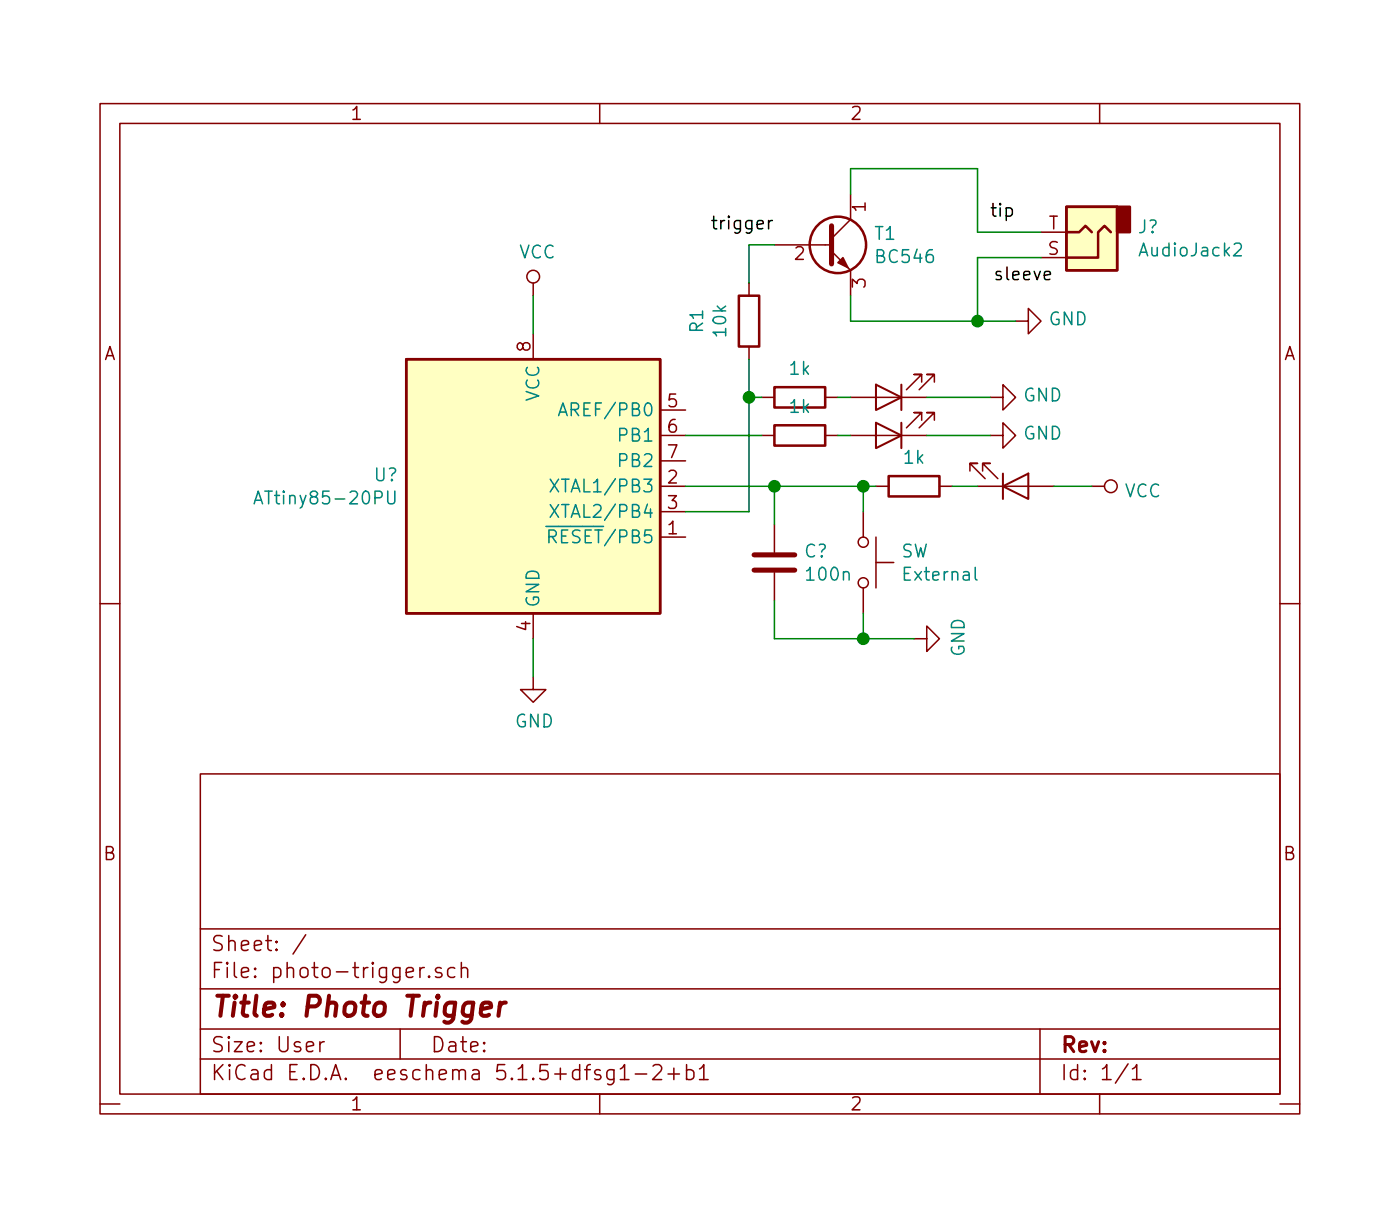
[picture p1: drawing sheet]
<svg xmlns="http://www.w3.org/2000/svg" width="140mm" height="121mm" viewBox="0 0 140 121" stroke-linecap="round" stroke-linejoin="round" font-family="sans-serif">
<g fill="none" stroke="#840000" stroke-width=".15">
<path d="M10 10.4h120v100.9h-120zM12 12.3h116v97.1h-116zM60 10.4v1.9M85.1 19.4v2.5l-1.9 1.9M110 10.4v1.9M53.3 28.3v1.3M53.3 33.4v2.5M74.9 28.3v1.3M74.9 34.6v1.3M76.2 39.7h1.3M77.5 24.5h5.7M82.5 39.7h1.3"/>
<path d="M83.2 25.1l1.9 1.9v2.6M85.1 39.7h7.6M92.2 38.2v-.8h-.8h.8l-1.5 1.6M93.5 38.2v-.8h-.8h.8l-1.6 1.6M99.1 39.7h1.2v-1.3l1.3 1.3-1.3 1.3v-1.3M101.6 32.1h1.3v-1.3l1.2 1.3-1.2 1.3v-1.3M104.1 25.7h2.6M104.1 23.2h2.6M66 48.6h2.6M66 43.5h2.6M66 53.7h2.6M66 51.1h2.6"/>
<path d="M66 41h2.6M66 46.1h2.6M76.2 43.5h1.3M77.5 52.4v2.8M77.5 57.2v2.8M82.5 43.5h1.3M85.1 43.5h7.6M86.4 51.1v2.6M86.4 58.8v2.5M87.6 48.6h1.3M87.6 56.2h1.8M87.6 53.7v5.1"/>
<path d="M92.2 42v-.8h-.8h.8l-1.5 1.6M93.5 42v-.8h-.8h.8l-1.6 1.6M94 48.6h1.2M97 47.1v-.8h.8h-.8l1.6 1.5M97.8 48.6h7.6M98.3 47.1v-.8h.8h-.8l1.5 1.5M99.1 43.5h1.2v-1.2l1.3 1.2-1.3 1.3v-1.3M109.2 48.6h1.3M10 60.3h2M20 77.4h108v32h-108zM53.3 67.7v1.2h1.3l-1.3 1.3-1.2-1.3h1.2M53.3 61.3v2.5"/>
<path d="M91.4 63.8h1.3v-1.2l1.3 1.2-1.3 1.3v-1.3M128 60.3h2M20 98.9h108M20 92.9h108M30.6 93.4l-1.3 2M42 96.7v1M42.4 96.7a.37 .37 0 0 0-.4 .3M42.9 97.6h.1l-.1 .1-.1-.1h.1v.1M44.1 96.8a.37 .37 0 0 0-.5 .1v.1a.54 .54 0 0 0 .5 .3l.1 .1-.1 .2-.1 .1-.4-.1M45.5 96.8a.5 .5 0 0 0-.6 0l-.1 .6a.47 .47 0 0 0 .6 .3l.1-.1M46.2 96.8a.38 .38 0 0 1 .6 .1v.8M46.2 96.2v1.5"/>
<path d="M10 110.4h2M20 105.9h108M20 102.9h108M32 104.1v1M32.4 104.1l-.2 .1-.2 .2M40 102.9v3M60 109.4v1.9M61.4 106.9v1.2a.42 .42 0 0 1-.6 .3M61.4 107a.48 .48 0 0 0-.6 .1l-.1 .1 .1 .6a.48 .48 0 0 0 .6 0M62.1 106.9l.4-.5v1.5M62.1 107.9h.8M63.6 107.4h1.1"/>
<path d="M65.3 106.6l.3-.2 .4 .1a.37 .37 0 0 1 .1 .6l-.8 .8h.9M66.8 107.4h1.2M67.4 106.8v1.1M68.7 107a.48 .48 0 0 1 .7 .2v.4a.48 .48 0 0 1-.7 .2M68.7 106.4v1.5M70 106.9l.4-.5v1.5M70 107.9h.8M104 102.9v6.5M110 109.4v1.9M112.9 106.3l-1.3 2M113.3 106.9l.3-.3 .1-.2v1.5M113.3 107.9h.8"/>
<path d="M128 110.4h2"/>
<circle cx="53.3" cy="27.7" r=".63"/>
<circle cx="86.4" cy="54.2" r=".51"/>
<circle cx="86.4" cy="58.3" r=".51"/>
<circle cx="111.1" cy="48.6" r=".63"/>
</g>
<path d="M48.1 100.9l1-.2v-.4l-.2-.1-.6 .1-.1 .2-.1 .8 .1 .1 .1 .1h.4l.2-.1M50 100.2l-.1 1.3M50.6 100.2a.54 .54 0 0 0-.6 .4" fill="none" stroke="#840000" stroke-width=".41"/>
<g fill="#ffffc2" stroke="#ffffc2" stroke-width=".1">
<path d="M106.7 20.7h5.1v6.3h-5.1z"/>
<path d="M40.6 35.9h25.4v25.4h-25.4z"/>
</g>
<g fill="none" stroke="#840000" stroke-width=".25">
<path d="M40.6 35.9h25.4v25.4h-25.4zM73.9 29.6h2v5h-2zM77.5 38.7h5v2h-5zM106.7 20.7h5.1v6.3h-5.1zM106.7 23.2h1.2l.7-.6 .6 .6M111.1 23.2l-.6-.6-.6 .6v2.5h-3.2M77.5 42.5h5v2h-5zM88.9 47.6h5.1v2h-5.1z"/>
<circle cx="83.8" cy="24.5" r="2.82"/>
</g>
<path d="M111.8 20.7h1.2v2.5h-1.2z" fill="#840000" stroke="#840000" stroke-width=".25"/>
<g fill="none" stroke="#008484" stroke-width=".15">
<path d="M123.5 24.4l.1-.1h.4l.1 .1 .1 .3-.1 .2-.7 .7h.8M25.4 50.4l.4-1.3 .5 1.3M25.5 50h.6M38.8 49.1v1l.2 .3 .4-.1 .1-.2v-1M54.6 52.6h1.3M54.9 53.6h.5a.34 .34 0 0 0 .3-.3 .34 .34 0 0 0-.3-.3h-.5v1.2M55 47.9l.9 1.3M55 50.4l.9 1.3M55.2 53.6l.5 .6M55.9 41.5l.4-1.2 .4 1.2M55.9 47.9l-.9 1.3M55.9 50.4l-.9 1.3"/>
<path d="M56 41.2h.6M97.6 56.7v1.1l.1 .2"/>
</g>
<path d="M87.6 38.4l2.6 1.3-2.6 1.3zM90.2 38.4v2.6M87.6 42.3l2.6 1.2-2.6 1.3zM90.2 42.3v2.5M100.3 48.6l2.6-1.3v2.6zM100.3 47.3v2.6" fill="none" stroke="#840000" stroke-width=".2"/>
<path d="M83.2 22.6v3.8M75.4 57h4.1M75.4 55.5h4.1" fill="none" stroke="#840000" stroke-width=".51"/>
<path d="M84.3 25.7l.5 1.1-1-.5z" fill="#840000" stroke="#840000" stroke-width=".15"/>
<g fill="none" stroke="#008400" stroke-width=".15">
<path d="M85.1 19.4v-2.5h12.7v6.3h6.3M53.3 29.6v3.8M74.9 39.7h1.3M74.9 35.9v15.2h-6.3M77.5 24.5h-2.6v3.8M83.8 39.7h1.3M85.1 29.6v2.5h16.5M92.7 39.7h6.4M104.1 25.7h-6.3v6.4M68.6 43.5h7.6M68.6 48.6h19M77.5 48.6v3.8"/>
<path d="M83.8 43.5h1.3M86.4 48.6v2.5M92.7 43.5h6.4M95.2 48.6h2.6M105.4 48.6h3.8M53.3 63.8v3.9M77.5 60v3.8h13.9M86.4 61.3v2.5"/>
</g>
<path d="M71.2 22h.5" fill="none" stroke="#000" stroke-width=".15"/>
<g fill="#008400" stroke="#008400" stroke-width=".25">
<circle cx="86.4" cy="48.6" r=".51"/>
<circle cx="86.4" cy="63.8" r=".51"/>
<circle cx="77.5" cy="48.6" r=".51"/>
<circle cx="74.9" cy="39.7" r=".51"/>
<circle cx="97.8" cy="32.1" r=".51"/>
</g>
<text font-size="2.8" fill="#840000" x="21" y="101.6">Title: Photo Trigger</text>
<g font-size="2.1" fill="#840000">
<text x="21" y="95.1">Sheet: /</text>
<text x="21" y="97.8">File: photo-trigger.sch</text>
<text x="21" y="108">KiCad E.D.A. eeschema 5.1.5+dfsg1-2+b1</text>
<text x="21" y="105.2">Size: User</text>
<text x="43" y="105.2">Date:</text>
<text x="106" y="105.2">Rev:</text>
<text x="106" y="108">Id: 1/1</text>
</g>
<g font-size="1.8" fill="#840000">
<text x="35" y="12">1</text>
<text x="85" y="12">2</text>
<text x="86.6" y="21.2" transform="rotate(-90 86.6 21.2)">1</text>
<text x="104.9" y="23">T</text>
<text x="79.5" y="26">2</text>
<text x="86.6" y="28.8" transform="rotate(-90 86.6 28.8)">3</text>
<text x="104.8" y="25.5">S</text>
<text x="10.4" y="36">A</text>
<text x="53.1" y="35.1" transform="rotate(-90 53.1 35.1)">8</text>
<text x="128.4" y="36">A</text>
<text x="66.8" y="40.7">5</text>
<text x="66.8" y="43.3">6</text>
<text x="66.8" y="45.8">7</text>
<text x="66.8" y="53.4">1</text>
<text x="66.8" y="48.4">2</text>
<text x="66.8" y="50.9">3</text>
<text x="53.1" y="63.1" transform="rotate(-90 53.1 63.1)">4</text>
<text x="10.4" y="86">B</text>
<text x="128.4" y="86">B</text>
<text x="35" y="111">1</text>
<text x="85" y="111">2</text>
</g>
<g font-size="1.8">
<text x="71.9" y="23">trigger</text>
<text x="99.4" y="21.7">tip</text>
<text x="100" y="28">sleeve</text>
</g>
<g font-size="1.8" fill="#008484">
<text x="87.6" y="24">T1</text>
<text x="113.9" y="23.3">J?</text>
<text x="51.9" y="25.9">VCC</text>
<text x="87.8" y="26.3">BC546</text>
<text x="114.2" y="25.6">AudioJack2</text>
<text x="70.4" y="33.2" transform="rotate(-90 70.4 33.2)">R1</text>
<text x="72.7" y="33.6" transform="rotate(-90 72.7 33.6)">10k</text>
<text x="104.9" y="32.5">GND</text>
<text x="54" y="40.2" transform="rotate(-90 54 40.2)">VCC</text>
<text x="56.8" y="41.6">AREF/PB0</text>
<text x="79" y="37.5">1k</text>
<text x="79" y="41.3">1k</text>
<text x="102.4" y="40.2">GND</text>
<text x="62.1" y="44.2">PB1</text>
<text x="62.1" y="46.7">PB2</text>
<text x="90.5" y="46.4">1k</text>
<text x="102.4" y="44">GND</text>
<text x="26.3" y="50.4">ATtiny85-20PU</text>
<text x="37.4" y="48.1">U?</text>
<text x="56" y="49.2">XTAL1/PB3</text>
<text x="56" y="51.8">XTAL2/PB4</text>
<text x="112.5" y="49.7">VCC</text>
<text x="55.7" y="54.3">RESET/PB5</text>
<text x="80.5" y="55.7">C?</text>
<text x="80.8" y="58.1">100n</text>
<text x="90.1" y="55.7">SW</text>
<text x="90.6" y="58.1">External</text>
<text x="54" y="60.8" transform="rotate(-90 54 60.8)">GND</text>
<text x="96.5" y="65.7" transform="rotate(-90 96.5 65.7)">GND</text>
<text x="51.5" y="72.7">GND</text>
</g>
</svg>
